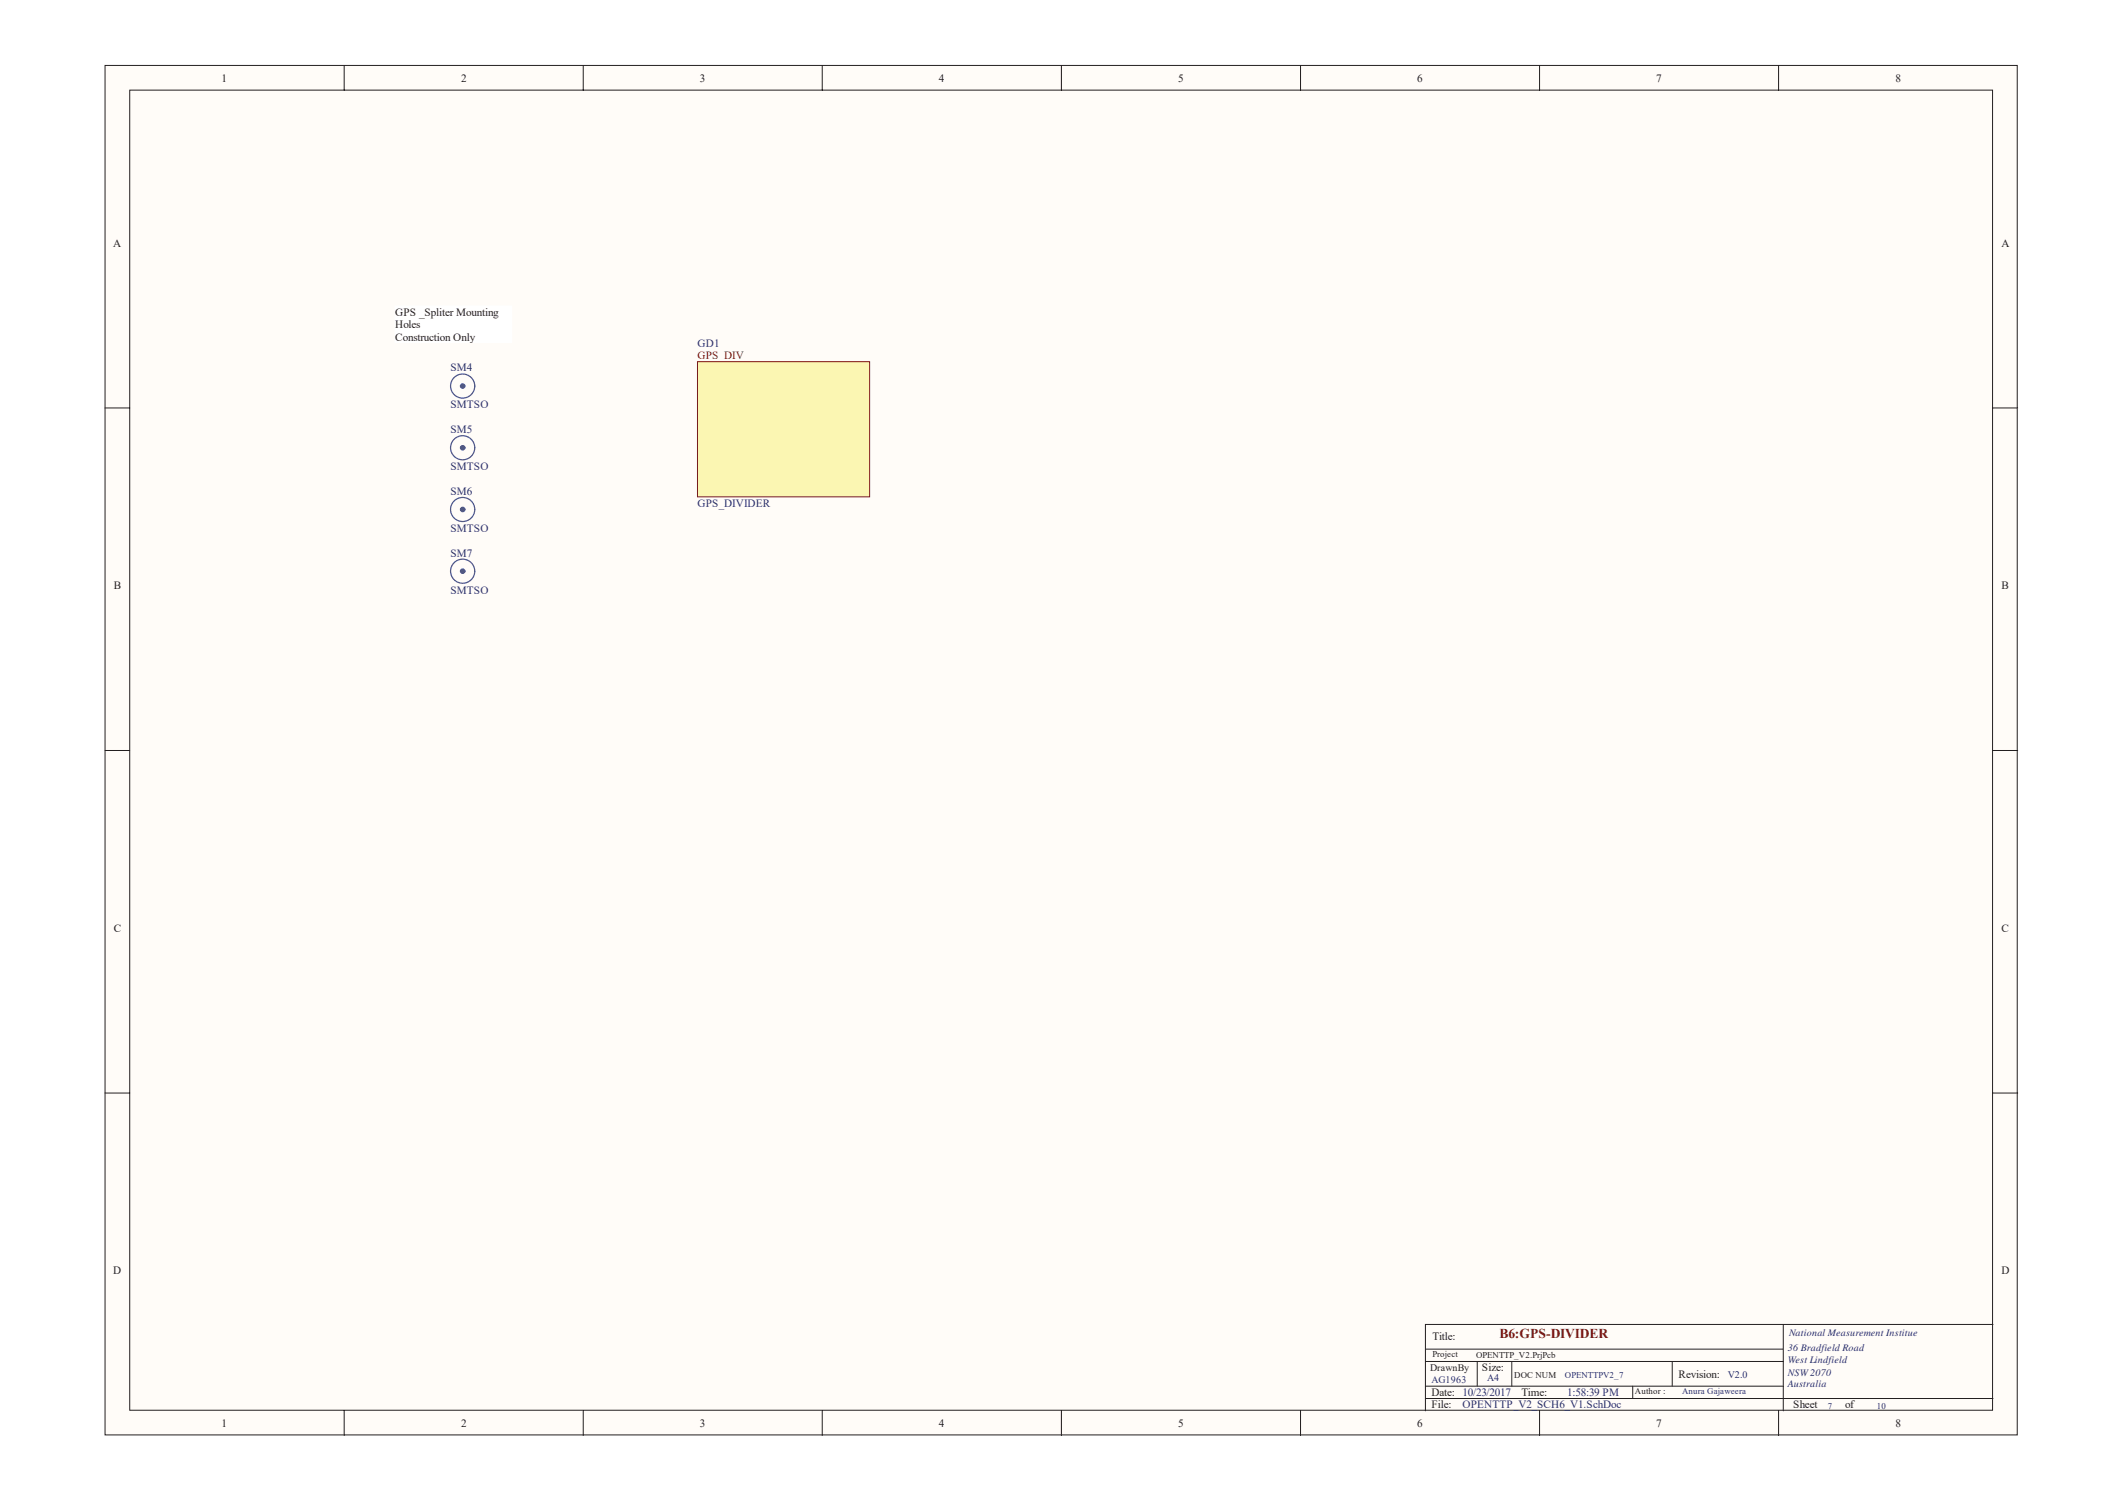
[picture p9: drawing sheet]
<svg xmlns="http://www.w3.org/2000/svg" width="297mm" height="210mm" viewBox="0 0 297 210" stroke-linecap="round" stroke-linejoin="round" font-family="sans-serif">
<path d="M14.7 9.1h267.3v191.4h-267.3z" fill="#fffcf8"/>
<path d="M14.7 9.1h267.3v191.4h-267.3z" fill="none" stroke="#231f20" stroke-width=".14"/>
<path d="M18.1 12.6h260.4v184.4h-260.4z" fill="#fffcf8"/>
<g fill="none" stroke="#231f20" stroke-width=".14">
<path d="M18.1 12.6h260.4v184.4h-260.4zM48.1 9.1v3.5M81.5 9.1v3.5M114.9 9.1v3.5M148.4 9.1v3.5M181.8 9.1v3.5M215.2 9.1v3.5M248.6 9.1v3.5M14.7 57h3.4M278.6 57h3.4M14.7 104.8h3.4M278.6 104.8h3.4"/>
<path d="M14.7 152.7h3.4M278.6 152.7h3.4M48.1 197.1v3.5M81.5 197.1v3.5M114.9 197.1v3.5M148.4 197.1v3.5M181.8 197.1v3.5M199.2 188.5h50.1M199.2 193.7h50.1M199.2 195.4h79.4M199.2 190.2h50.1M206.5 190.2v3.5"/>
<path d="M211.3 190.2v3.5M215.2 197.1v3.5M228.2 193.7v1.7M233.7 190.2v3.5M248.6 197.1v3.5M249.3 185v12.1M278.6 185h-79.4v12.1"/>
</g>
<path d="M97.5 50.5h24.1v18.9h-24.1z" fill="#fbf6b2"/>
<path d="M97.5 50.5h24.1v18.9h-24.1z" fill="none" stroke="#7f1416" stroke-width=".14"/>
<circle cx="64.7" cy="53.9" r=".31" fill="#3953a4"/>
<g fill="none" stroke="#3953a4" stroke-width=".17">
<circle cx="64.7" cy="53.9" r=".31"/>
<circle cx="64.7" cy="53.9" r="1.69"/>
</g>
<circle cx="64.7" cy="62.6" r=".31" fill="#3953a4"/>
<g fill="none" stroke="#3953a4" stroke-width=".17">
<circle cx="64.7" cy="62.6" r=".31"/>
<circle cx="64.7" cy="62.6" r="1.69"/>
</g>
<circle cx="64.7" cy="71.2" r=".31" fill="#3953a4"/>
<g fill="none" stroke="#3953a4" stroke-width=".17">
<circle cx="64.7" cy="71.2" r=".31"/>
<circle cx="64.7" cy="71.2" r="1.69"/>
</g>
<circle cx="64.7" cy="79.8" r=".31" fill="#3953a4"/>
<g fill="none" stroke="#3953a4" stroke-width=".17">
<circle cx="64.7" cy="79.8" r=".31"/>
<circle cx="64.7" cy="79.8" r="1.69"/>
</g>
<path d="M55.2 42.8h16.3v5.1h-16.3z" fill="#fff"/>
<path d="M55.2 42.8h16.3v5.1h-16.3z" fill="none" stroke="#fff" stroke-width=".14"/>
<text font-size="1.9" fill="#7f1416" x="209.6" y="186.9">B6:GPS-DIVIDER</text>
<g font-size="1.6" fill="#231f20">
<text x="31" y="11.4">1</text>
<text x="64.4" y="11.4">2</text>
<text x="97.8" y="11.4">3</text>
<text x="131.2" y="11.4">4</text>
<text x="164.7" y="11.4">5</text>
<text x="198.1" y="11.4">6</text>
<text x="231.5" y="11.4">7</text>
<text x="265" y="11.4">8</text>
<text x="15.8" y="34.4">A</text>
<text x="279.8" y="34.4">A</text>
<text x="55.2" y="44.2">GPS _Spliter Mounting</text>
<text x="55.2" y="45.9">Holes</text>
<text x="55.2" y="47.6">Construction Only</text>
<text x="15.9" y="82.3">B</text>
<text x="279.8" y="82.3">B</text>
<text x="15.9" y="130.2">C</text>
<text x="279.8" y="130.2">C</text>
<text x="15.8" y="178">D</text>
<text x="279.8" y="178">D</text>
<text x="200.2" y="187.2">Title:</text>
<text x="207.2" y="191.6">Size:</text>
<text x="200.1" y="195">Date: 10/23/2017</text>
<text x="200.1" y="196.8">File:</text>
<text x="212.7" y="195">Time:</text>
<text x="234.6" y="192.5">Revision:</text>
<text x="250.7" y="196.8">Sheet</text>
<text x="257.9" y="196.8">of</text>
<text x="31" y="199.3">1</text>
<text x="64.4" y="199.3">2</text>
<text x="97.8" y="199.3">3</text>
<text x="131.2" y="199.3">4</text>
<text x="164.7" y="199.3">5</text>
<text x="198.1" y="199.3">6</text>
<text x="231.5" y="199.3">7</text>
<text x="265" y="199.3">8</text>
</g>
<g font-size="1.6" fill="#282973">
<text x="63" y="51.9">SM4</text>
<text x="97.5" y="48.5">GD1</text>
<text x="63" y="57.1">SMTSO</text>
<text x="63" y="60.5">SM5</text>
<text x="63" y="65.7">SMTSO</text>
<text x="63" y="69.1">SM6</text>
<text x="97.5" y="70.9">GPS_DIVIDER</text>
<text x="63" y="74.3">SMTSO</text>
<text x="63" y="77.8">SM7</text>
<text x="63" y="83">SMTSO</text>
<text x="204.4" y="196.8">OPENTTP_V2_SCH6_V1.SchDoc</text>
<text x="219.1" y="195">1:58:39 PM</text>
</g>
<text font-size="1.6" fill="#7f1416" x="97.5" y="50.2">GPS_DIV</text>
<text font-size="1.4" fill="#231f20" x="199.9" y="191.6">DrawnBy</text>
<g font-size="1.4" fill="#282973">
<text x="249.9" y="188.7">36 Bradfield Road</text>
<text x="249.9" y="190.4">West Lindfield</text>
<text x="250.1" y="186.7">National Measurement Institue</text>
<text x="200.1" y="193.2">AG1963</text>
<text x="207.9" y="193">A4</text>
<text x="241.5" y="192.5">V2.0</text>
<text x="249.9" y="192.2">NSW2070</text>
<text x="249.9" y="193.7">Australia</text>
</g>
<g font-size="1.2" fill="#231f20">
<text x="200.2" y="189.6">Project</text>
<text x="206.3" y="189.8">OPENTTP_V2.PrjPcb</text>
<text x="211.7" y="192.5">DOC NUM</text>
<text x="228.5" y="194.8">Author :</text>
</g>
<g font-size="1.2" fill="#282973">
<text x="218.8" y="192.5">OPENTTPV2_7</text>
<text x="235.1" y="194.8">Anura Gajaweera</text>
<text x="255.5" y="196.9">7</text>
<text x="262.3" y="196.9">10</text>
</g>
</svg>
